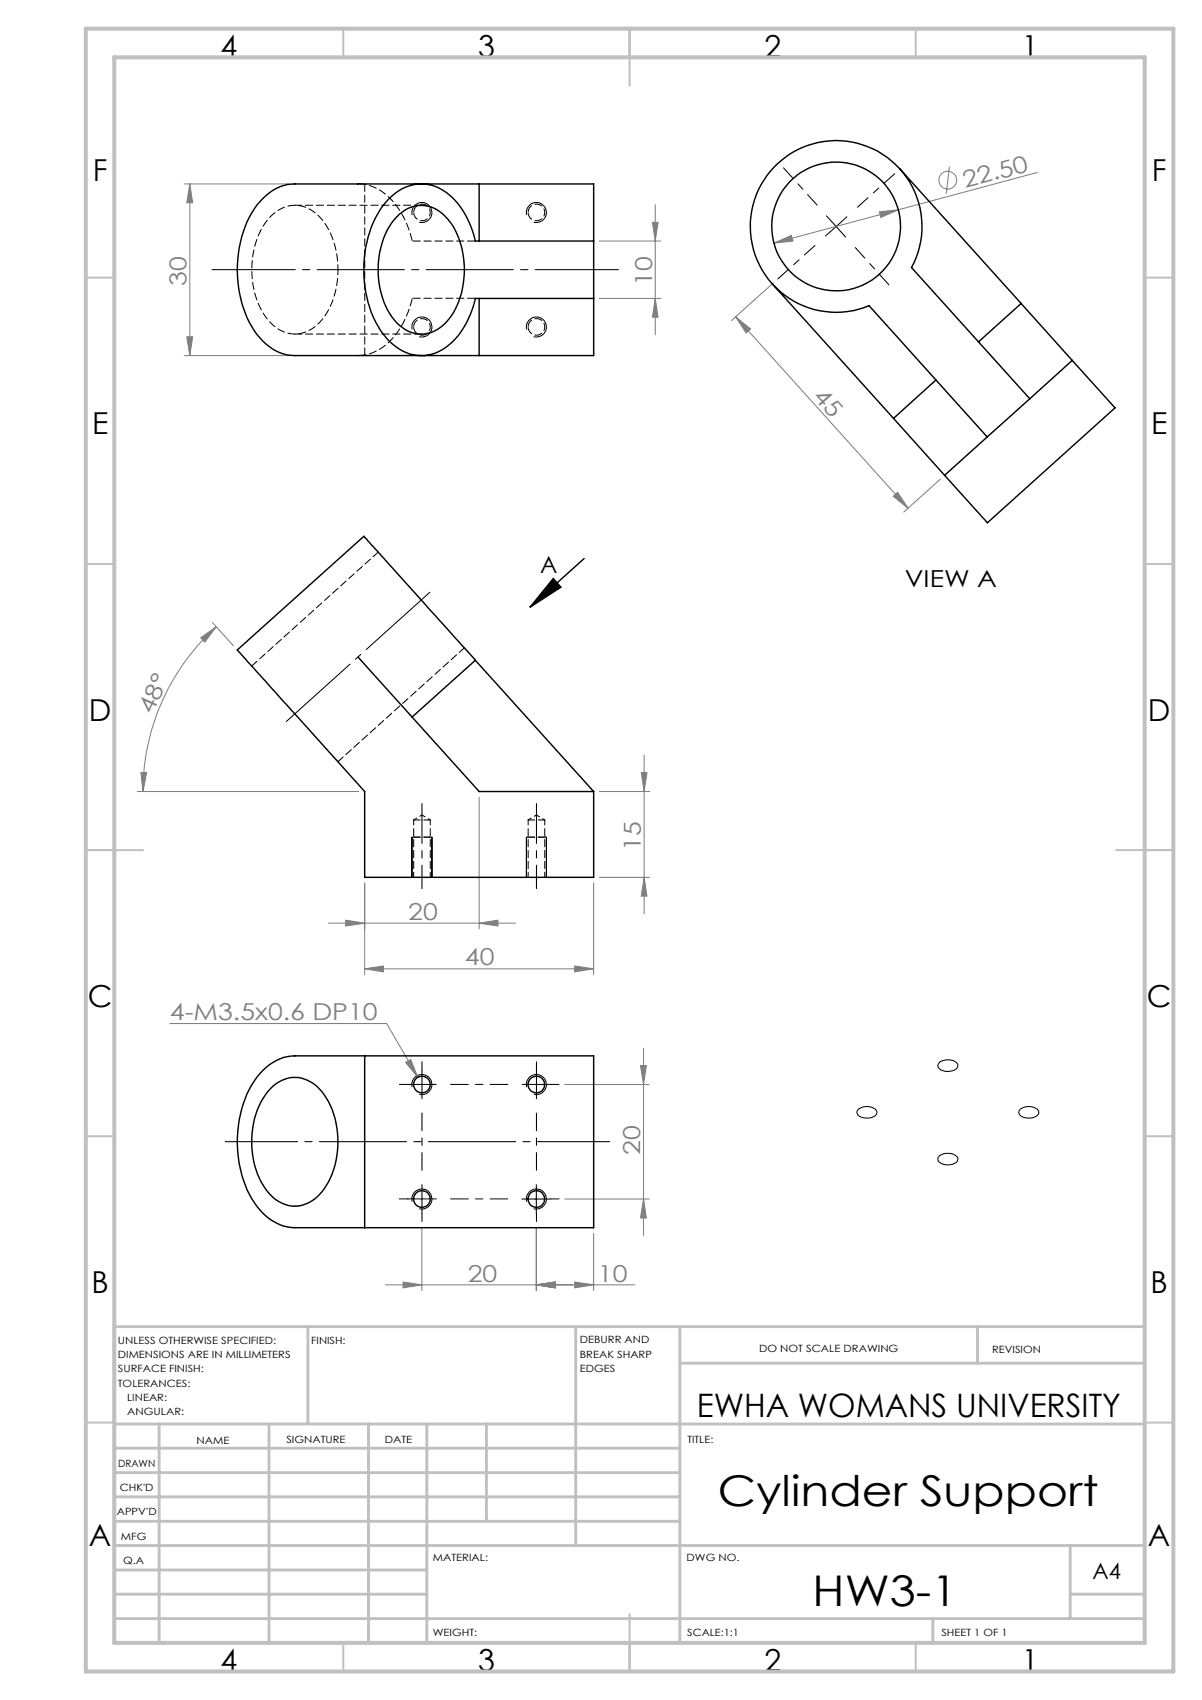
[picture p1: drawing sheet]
<svg xmlns="http://www.w3.org/2000/svg" width="210mm" height="297mm" viewBox="0 0 210 297" stroke-linecap="round" stroke-linejoin="round" font-family="sans-serif">
<g fill="none" stroke="#808080" stroke-width=".18">
<path d="M32.2 32.1h18.3M33.2 32.1v30M33.2 32.1l.5 3.3h-1.1zM114 38.8h1l-.5 3.3zM114.5 35.8v22.7M153.6 37l3.4-.3-3.1 1.3zM165.9 29.1l-.6 4.8M181.3 30.1l-46.1 12.4M32.6 58.8h1.1l-.5 3.3zM104.7 42.1h10.8M104.7 52.1h10.8M114.5 52.1l.5 3.3h-1z"/>
<path d="M128.5 55.3l2.6 2.2-.7 .7zM128.5 55.3l30.1 33.5M135.1 49.4l-7.3 6.6M135.2 42.5l3.1-1.4 .2 1zM32.2 62.1h18.3M156.1 86.7l.7-.7 1.8 2.8zM164.3 83.7l-6.4 5.8M35.1 111.4l2.7-1.9-2 2.7zM37.1 108.8l3.7 4M37.8 109.5a38.7 38.7 0 0 0-12.8 28.8M24 138.3h38.7M24.6 134.9l1 .1-.6 3.3z"/>
<path d="M83.7 139.3v23M104.7 138.3h8.8M112 135h1l-.5 3.3zM112.5 131.9v27.7M63.7 154.3v16M103.7 154.3v16M104.7 153.3h8.8M112.5 153.3l.5 3.3h-1zM29.7 178.8h37.9l5.4 9.4M57.4 161.3h32.7M60.4 160.8l3.3 .5-3.3 .5zM63.7 169.3l3.3-.5v1z"/>
<path d="M63.7 169.3h40M83.7 161.3l3.3-.5v1zM100.4 168.8l3.3 .5-3.3 .5zM70.9 185.6l.9-.5 1.2 3.1zM98.7 189.5h14.7M111.9 186.2h1l-.5 3.3zM112.4 183.1v32.7M73.7 214.4v11.1M93.7 214.4v11.1M98.7 209.5h14.7M103.7 215.5v10M112.4 209.5l.5 3.3h-1z"/>
<path d="M67.3 224.5h43.6M70.4 224l3.3 .5-3.3 .5zM93.7 224.5l3.3-.5v1zM100.4 224l3.3 .5-3.3 .5z"/>
<circle cx="165.6" cy="31.5" r="1.55"/>
</g>
<path d="M102.1 97.6l-9.5 8.5M96.7 101.1l1.3 1.5-5.4 3.5z" fill="none" stroke="#000" stroke-width=".25"/>
<g fill="none" stroke="#000" stroke-width=".18">
<path d="M72 37.6a1.74 1.74 0 0 1 1.5-2.2 1.74 1.74 0 0 1 1.9 1.9 1.74 1.74 0 0 1-2.2 1.5M92 37.6a1.74 1.74 0 0 1 1.5-2.2 1.74 1.74 0 0 1 1.9 1.9 1.74 1.74 0 0 1-2.2 1.5M144.4 37.7l3.3 3.7M148 37.9l-3.8 3.3M72 57.6a1.75 1.75 0 0 1 1.5-2.2 1.75 1.75 0 0 1 1.9 1.9 1.75 1.75 0 0 1-2.2 1.5M92 57.6a1.75 1.75 0 0 1 1.5-2.2 1.75 1.75 0 0 1 1.9 1.9 1.75 1.75 0 0 1-2.2 1.5M72 146.3v7M75.5 146.3v7M92 146.3v7M95.5 146.3v7M72 189.9a1.75 1.75 0 0 1 1.5-2.2 1.75 1.75 0 0 1 1.9 1.9 1.75 1.75 0 0 1-2.2 1.6M92 189.9a1.75 1.75 0 0 1 1.5-2.2 1.75 1.75 0 0 1 1.9 1.9 1.75 1.75 0 0 1-2.2 1.6"/>
<path d="M150 193.8a2.47 2.47 0 0 1 3.1 .2 .88 .88 0 0 1-.7 1.2 2.38 2.38 0 0 1-2.6-.6 .68 .68 0 0 1 .2-.8zM164.1 185.6a2.32 2.32 0 0 1 3.2 .4 1.15 1.15 0 0 1-1.3 1.1 1.69 1.69 0 0 1-2.1-.9zM178.3 193.8a2.41 2.41 0 0 1 3.2 .3 1.31 1.31 0 0 1-1.7 1.2 1.38 1.38 0 0 1-1.8-1.1zM72 209.9a1.75 1.75 0 0 1 1.5-2.2 1.75 1.75 0 0 1 1.9 1.9 1.75 1.75 0 0 1-2.2 1.6M91.2 209.5h5M92 209.9a1.75 1.75 0 0 1 1.5-2.2 1.75 1.75 0 0 1 1.9 1.9 1.75 1.75 0 0 1-2.2 1.6M93.7 207v5M164.1 202a2.32 2.32 0 0 1 3.2 .3 1.15 1.15 0 0 1-1.3 1.2 1.78 1.78 0 0 1-2.1-.9v-.4z"/>
</g>
<path d="M73.7 143.3v12M93.7 143.3v12" fill="none" stroke="#000" stroke-width=".18" stroke-dasharray="15.2 1.3 1.3 1.3" stroke-dashoffset="11.1"/>
<g fill="none" stroke="#000" stroke-width=".18" stroke-dasharray="15.2 1.3 1.3 1.3">
<path d="M73.7 143.3v-2.9M93.7 143.3v-2.9M71.2 189.5h-1.4M73.7 189.5v-2.5M73.7 189.5h-2.5M73.7 189.5v2.5M73.7 189.5h2.5M73.7 187v-1.5M93.7 189.5v-2.5M93.7 189.5h-2.5M93.7 189.5v2.5M93.7 189.5h2.5"/>
<path d="M93.7 187v-1.5M96.2 189.5h1.5M71.2 209.5h-1.4M73.7 209.5v-2.5M73.7 209.5h-2.5M73.7 209.5v2.5M73.7 209.5h2.5M73.7 212v1.4M93.7 212v1.4M96.2 209.5h1.5"/>
</g>
<path d="M50 126l25.1-22.5" fill="none" stroke="#000" stroke-width=".18" stroke-dasharray="15.2 1.3 1.3 1.3" stroke-dashoffset=".3"/>
<path d="M39.4 199.5h67.1" fill="none" stroke="#000" stroke-width=".18" stroke-dasharray="15.2 1.3 1.3 1.3" stroke-dashoffset="2.6"/>
<path d="M142.8 35.8l-5.9-6.5M149.8 36.2l6.5-5.9M142.4 42.9l-6.5 5.8M149.4 43.3l5.9 6.5" fill="none" stroke="#000" stroke-width=".18" stroke-dasharray="15.2 1.3 1.3 1.3" stroke-dashoffset="12.8"/>
<path d="M37 47.1h71" fill="none" stroke="#000" stroke-width=".18" stroke-dasharray="15.2 1.3 1.3 1.3" stroke-dashoffset=".7"/>
<g fill="none" stroke="#c0c0c0" stroke-width=".35">
<path d="M60 5v5M110 5v10M160 5v5M15 48.5h5M200 48.5h5M15 98.5h5M200 98.5h5M15 148.5h10M195 148.5h10M15 198.5h5M200 198.5h5M15 248.5h5"/>
<path d="M200 248.5h5M60 287v5M110 282v10M160 287v5"/>
</g>
<g fill="none" stroke="#c0c0c0" stroke-width=".5">
<path d="M53.8 231.8v17M100.6 231.8v38.2M118.8 231.8v55.2M118.8 238.2h81.2M170.8 231.8v6.4M200 231.8h-180v55.2M20 248.8h180M20 257.3h98.8M20 253h98.8M27.8 248.8v38.2M47 248.8v38.2M64.4 248.8v38.2"/>
<path d="M74.6 248.8v38.2M85 248.8v17M20 265.8h98.8M20 261.5h98.8M20 278.5h54.6M20 274.3h54.6M20 270h180M187 278.5h13M187 270v12.8M20 282.8h180M163 282.8v4.2"/>
</g>
<path d="M15 5h190v287h-190zM20 10h180v277h-180z" fill="none" stroke="#c0c0c0" stroke-width=".7"/>
<path d="M78.7 189.5h10M73.7 204.5v-10M78.7 209.5h10M93.7 204.5v-10" fill="none" stroke="#000" stroke-width=".18" stroke-dasharray="15.2 1.3 1.3 1.3" stroke-dashoffset="12.1"/>
<path d="M75.5 146.3h-3.5M95.5 146.3h-3.5" fill="none" stroke="#000" stroke-width=".18" stroke-dasharray="1.3 .6" stroke-dashoffset="-.2"/>
<path d="M96.7 101.1l1.3 1.5-5.4 3.5z" fill="#000"/>
<g fill="#808080">
<path d="M83.7 161.3l3.3-.5v1zM60.4 160.8l3.3 .5-3.3 .5z"/>
<path d="M63.7 169.3l3.3-.5v1zM100.4 168.8l3.3 .5-3.3 .5zM93.7 224.5l3.3-.5v1zM100.4 224l3.3 .5-3.3 .5zM70.4 224l3.3 .5-3.3 .5zM93.7 224.5l3.3-.5v1zM70.9 185.6l2.1 2.6-1.2-3.1z"/>
<path d="M135.2 42.5l3.3-.4-.2-1zM153.6 37l.3 1 3.1-1.3z"/>
<path d="M35.1 111.4l2.7-1.9-2 2.7zM24.6 134.9l1 .1-.6 3.3z"/>
<path d="M112 135h1l-.5 3.3zM112.5 153.3l.5 3.3h-1zM33.2 32.1l.5 3.3h-1.1zM32.6 58.8h1.1l-.5 3.3zM111.9 186.2h1l-.5 3.3zM112.4 209.5l.5 3.3h-1z"/>
<path d="M114 38.8h1l-.5 3.3zM114.5 52.1l.5 3.3h-1z"/>
<path d="M128.5 55.3l2.6 2.2-.7 .7zM156.1 86.7l.7-.7 1.8 2.8z"/>
</g>
<g fill="none" stroke="#000" stroke-width=".25">
<path d="M45.9 34.7a7.8 7.8 0 0 1 5.6-2.6h52.2v30h-52.2a8.7 8.7 0 0 1-7.1-4.4 20.4 20.4 0 0 1 .5-21.9zM69.8 37.4a5.6 5.6 0 0 1 8.5 .9 15 15 0 0 1 2.3 13 9.6 9.6 0 0 1-5.3 6.8 5.8 5.8 0 0 1-6.4-2.2 14.8 14.8 0 0 1-2.3-12.9 10.8 10.8 0 0 1 3.2-5.6zM83.7 32.1v10M157.2 29.5l21.2 23.5M83.7 52.1v10M103.7 42.1h-20.7a13.4 13.4 0 0 0-6.3-9.2 7.3 7.3 0 0 0-8.7 1.8 17.4 17.4 0 0 0-4.4 12.4 18.5 18.5 0 0 0 3.9 11.9 7.8 7.8 0 0 0 8 2.9 10.7 10.7 0 0 0 6.4-6.3l.7-1.7 .4-1.8h20.7M134.9 49.6l21.2 23.5M178.4 53l-7.4 6.7M178.4 53l8.9 10M156.1 73.1l8.9 9.9M163.5 66.4l-7.4 6.7M172.5 76.3l-7.5 6.7"/>
<path d="M179.9 69.7l-20.7-23a15 15 0 0 0-10.1-21.8 15 15 0 0 0-17.9 16.1 15 15 0 0 0 20.6 12.4l20.7 22.9M179.9 69.7l-7.4 6.6M187.3 63l-7.4 6.7M187.3 63l7.5 8.3-22.3 20-7.5-8.3M62.5 114.8l21.2 23.5h20M83 115.4l-19.4-21.7-22.1 19.9 22.2 24.7v15h40v-15M83 115.4l-11 9.9M83 115.4l20.7 22.9M45.9 187a8.2 8.2 0 0 1 5.6-2.5h52.2v30h-52.2a8.8 8.8 0 0 1-7.1-4.4 20.7 20.7 0 0 1-1.9-17.3 14.5 14.5 0 0 1 3.4-5.8zM47.3 190.2a5.7 5.7 0 0 1 8.9 .5 15.1 15.1 0 0 1 .4 17 5.9 5.9 0 0 1-7.3 2.5 10.1 10.1 0 0 1-5-7.4 14.9 14.9 0 0 1 2.5-12.1zM63.7 184.5v30"/>
<circle cx="146.1" cy="39.6" r="11.3"/>
<circle cx="73.7" cy="189.5" r="1.46"/>
<circle cx="93.7" cy="189.5" r="1.46"/>
<circle cx="73.7" cy="209.5" r="1.46"/>
<circle cx="93.7" cy="209.5" r="1.46"/>
</g>
<path d="M73.6 35.9h-22.1M51.5 58.4h22.1M66.1 96.5l-22.1 19.8M59.1 133.1l22-19.9M75.2 143.3h-2.9M95.2 143.3h-2.9" fill="none" stroke="#000" stroke-width=".18" stroke-dasharray="1.3 .6" stroke-dashoffset=".1"/>
<path d="M59.1 47.1a13 13 0 0 0-3.8-9.7 5.6 5.6 0 0 0-8.5 .9 15.3 15.3 0 0 0-1.2 15.8 6.8 6.8 0 0 0 6.5 4.2 7.6 7.6 0 0 0 5.6-4.9 15.4 15.4 0 0 0 1.4-6.3M72.3 143.3v10M75.2 153.3v-10M92.3 143.3v10M95.2 153.3v-10" fill="none" stroke="#000" stroke-width=".18" stroke-dasharray="1.3 .6" stroke-dashoffset=".4"/>
<path d="M73.7 142.4l-1.4 .9M75.2 143.3l-1.5-.9M93.7 142.4l-1.4 .9M95.2 143.3l-1.5-.9" fill="none" stroke="#000" stroke-width=".18" stroke-dasharray="1.3 .6" stroke-dashoffset=".8"/>
<path d="M62.6 32.1a8.7 8.7 0 0 1 7 4.3l1.3 2.3 .6 1.6 .5 1.8M63.7 32.1v30M72.3 37.1a1.45 1.45 0 0 1 2.1-1.3 1.45 1.45 0 0 1 .2 2.5 1.45 1.45 0 0 1-2.3-.9v-.3M92.3 37.1a1.45 1.45 0 0 1 2.1-1.3 1.45 1.45 0 0 1 .2 2.5 1.45 1.45 0 0 1-2.3-.9v-.3M72 52.1a13.5 13.5 0 0 1-6.2 9.2l-1.3 .5-1.9 .3M72.3 57.1a1.45 1.45 0 0 1 2.1-1.3 1.45 1.45 0 0 1 .2 2.5 1.45 1.45 0 0 1-2.3-.9v-.3M83.1 42.1h-11.1M83.1 52.1h-11.1M92.3 57.1a1.45 1.45 0 0 1 2.1-1.3 1.45 1.45 0 0 1 .2 2.5 1.45 1.45 0 0 1-2.3-.9v-.3" fill="none" stroke="#000" stroke-width=".18" stroke-dasharray="1.3 .6" stroke-dashoffset="-.1"/>
<g font-size="7.4">
<text x="125.4" y="263.1">Cylinder Support</text>
<text x="142" y="280.5">HW3-1</text>
</g>
<text font-size="5.6" x="121.7" y="247.5">EWHA WOMANS UNIVERSITY</text>
<g font-size="5.3">
<text x="38.5" y="9.9">4</text>
<text x="83.5" y="9.9">3</text>
<text x="133.6" y="9.9">2</text>
<text x="178.6" y="9.9">1</text>
<text x="16.2" y="31.7">F</text>
<text x="201.2" y="31.7">F</text>
<text x="16.1" y="75.9">E</text>
<text x="201.1" y="75.9">E</text>
<text x="15.5" y="125.9">D</text>
<text x="200.5" y="125.9">D</text>
<text x="15.4" y="175.9">C</text>
<text x="200.4" y="175.9">C</text>
<text x="16" y="225.9">B</text>
<text x="201" y="225.9">B</text>
<text x="15.5" y="270.2">A</text>
<text x="200.5" y="270.2">A</text>
<text x="38.5" y="291.9">4</text>
<text x="83.5" y="291.9">3</text>
<text x="133.6" y="291.9">2</text>
<text x="178.6" y="291.9">1</text>
</g>
<g font-size="4.1" fill="#808080">
<text x="168.6" y="32.9" transform="rotate(-15 168.6 32.9)">22.50</text>
<text x="32.6" y="50" transform="rotate(-90 32.6 50)">30</text>
<text x="113.9" y="50" transform="rotate(-90 113.9 50)">10</text>
<text x="141.9" y="69.3" transform="rotate(48 141.9 69.3)">45</text>
<text x="26.6" y="124.9" transform="rotate(-65 26.6 124.9)">48°</text>
<text x="112" y="148.7" transform="rotate(-90 112 148.7)">15</text>
<text x="71.3" y="160.7">20</text>
<text x="81.2" y="168.7">40</text>
<text x="29.7" y="178.2">4-M3.5x0.6 DP10</text>
<text x="111.9" y="201.8" transform="rotate(-90 111.9 201.8)">20</text>
<text x="81.7" y="223.9">20</text>
<text x="104.5" y="223.9">10</text>
</g>
<g font-size="4.1">
<text x="94.4" y="100.1">A</text>
<text x="158.1" y="102.6">VIEW A</text>
</g>
<text font-size="3.9" x="190.9" y="275.8">A4</text>
<g font-size="1.7">
<text x="20.6" y="234.8">UNLESS OTHERWISE SPECIFIED:</text>
<text x="20.6" y="237.3">DIMENSIONS ARE IN MILLIMETERS</text>
<text x="20.6" y="239.8">SURFACE FINISH:</text>
<text x="54.4" y="234.8">FINISH:</text>
<text x="101.3" y="234.7">DEBURR AND</text>
<text x="101.3" y="237.2">BREAK SHARP</text>
<text x="101.3" y="239.7">EDGES</text>
<text x="132.6" y="236.2">DO NOT SCALE DRAWING</text>
<text x="173.3" y="236.4">REVISION</text>
<text x="20.6" y="242.3">TOLERANCES:</text>
<text x="22.2" y="244.8">LINEAR:</text>
<text x="22.2" y="247.3">ANGULAR:</text>
<text x="20.6" y="256.3">DRAWN</text>
<text x="34.3" y="252.2">NAME</text>
<text x="50" y="252.1">SIGNATURE</text>
<text x="67.2" y="252.1">DATE</text>
<text x="120.1" y="252.1">TITLE:</text>
<text x="20.9" y="260.5">CHK'D</text>
<text x="20.4" y="264.6">APPV'D</text>
<text x="21.1" y="269">MFG</text>
<text x="21.5" y="273.2">Q.A</text>
<text x="75.6" y="272.7">MATERIAL:</text>
<text x="120" y="272.7">DWG NO.</text>
<text x="75.6" y="285.7">WEIGHT:</text>
<text x="120.1" y="285.8">SCALE:1:1</text>
<text x="164.5" y="285.8">SHEET 1 OF 1</text>
</g>
</svg>
